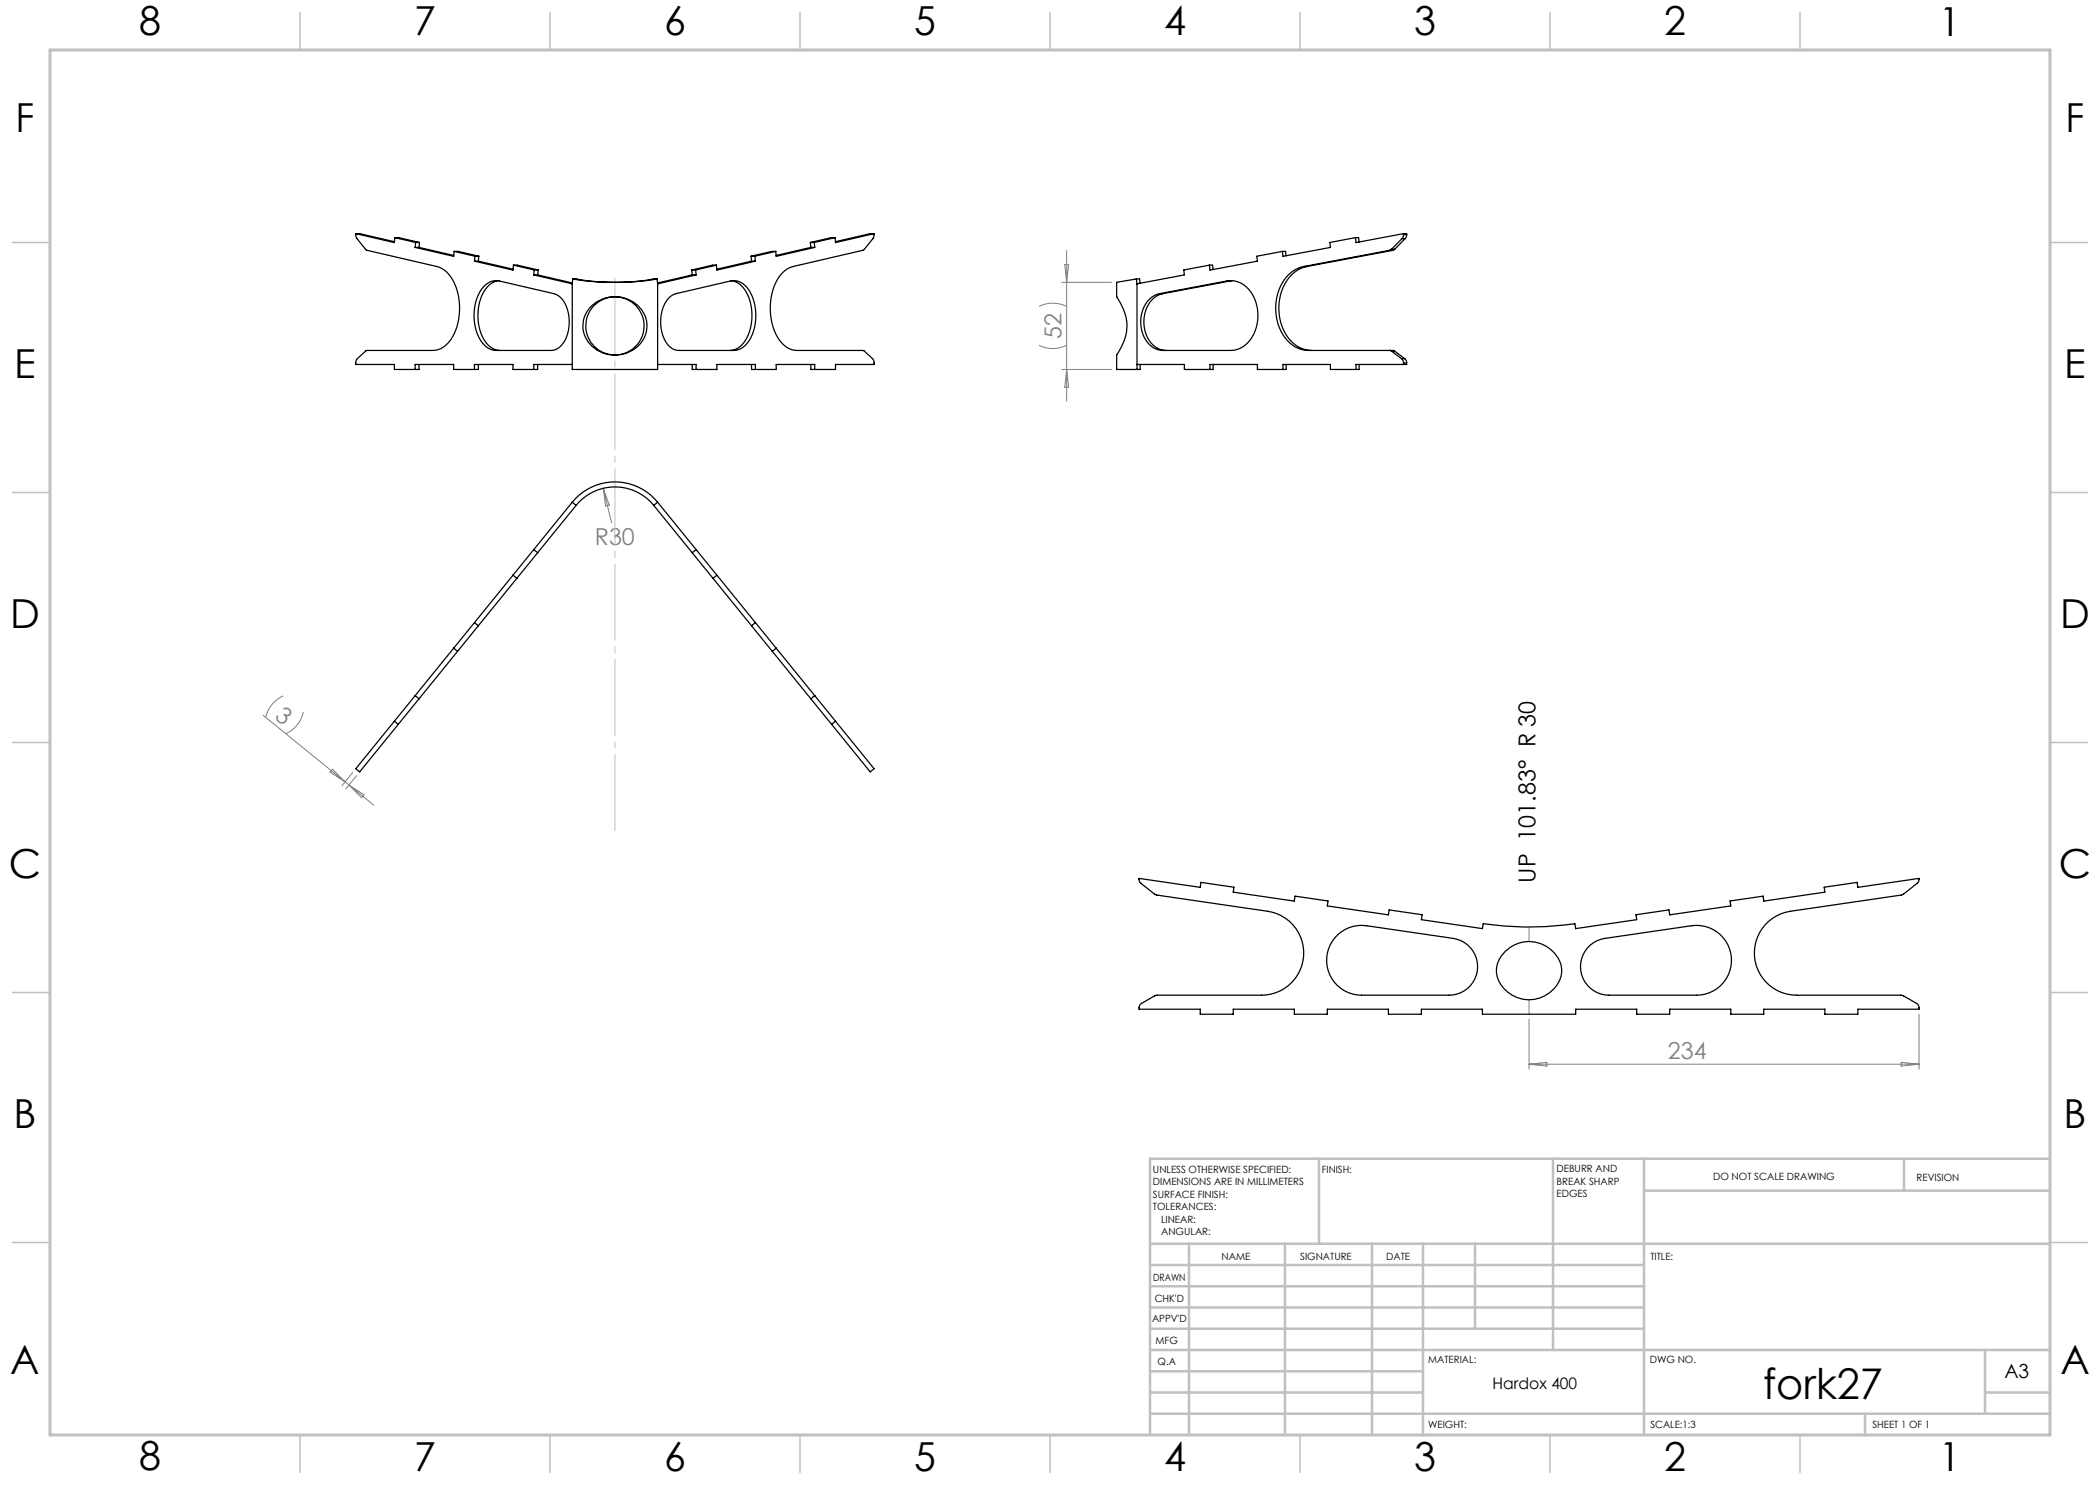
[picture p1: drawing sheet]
<svg xmlns="http://www.w3.org/2000/svg" width="420mm" height="297mm" viewBox="0 0 420 297" stroke-linecap="round" stroke-linejoin="round" font-family="sans-serif">
<g fill="none" stroke="#808080" stroke-width=".2">
<path d="M212.3 56.5h10M212.9 52.9h.8l-.4 3.6zM213.3 50.1v30.1M207.8 69.1a6.2 6.2 0 0 0 5.5 0M207.8 61.3a6.2 6.2 0 0 1 5.5 0M212.3 73.9h10M213.3 73.9l.4 3.5h-.8zM120.7 97.7l1.6 6.9M120.7 97.7l1.2 3.3-.8 .2zM123 107.4h.1M56.7 139.2a6.2 6.2 0 0 0-3.6 4.3M52.6 143.1l22.1 17.9"/>
<path d="M60.7 142.4a6.2 6.2 0 0 1-3.5 4.3M66.5 153.8l2.5 2.6-3-2zM69.8 157l3 2-.5 .5zM70.5 154.5l-2.1 2.7M71.3 155.2l-2.1 2.6M305.8 185.4v2.9M305.8 200v2.8M305.8 203.8v10M305.8 212.8h78M305.8 212.8l3.6-.3v.7zM380.3 212.5l3.5 .3-3.5 .4zM383.8 202.8v11"/>
</g>
<path d="M123 54.6v112.6" fill="none" stroke="#c0c0c0" stroke-width=".2" stroke-dasharray="15.2 1.3 1.3 1.3" stroke-dashoffset="-1.1"/>
<path d="M410 231.8v55.2h-187.2" fill="none" stroke="#c0c0c0" stroke-width=".2"/>
<g fill="none" stroke="#c0c0c0" stroke-width=".5">
<path d="M263.8 231.8v17M310.6 231.8v38.2M328.8 231.8v55.2M328.8 238.1h81.2M380.8 231.8v6.3M410 231.8h-180v55.2M230 248.8h180M230 257.3h98.8M230 253h98.8M237.8 248.8v38.2M257 248.8v38.2M274.4 248.8v38.2"/>
<path d="M284.6 248.8v38.2M295 248.8v17M230 265.8h98.8M230 261.5h98.8M230 278.5h54.6M230 274.3h54.6M230 270h180M397 278.5h13M397 270v12.8M230 282.8h180M373 282.8v4.2"/>
</g>
<g fill="none" stroke="#c0c0c0" stroke-width=".3">
<path d="M60 2.5v7.5M110 2.5v7.5M160 2.5v7.5M210 2.5v7.5M260 2.5v7.5M310 2.5v7.5M360 2.5v7.5M2.5 48.5h7.5M410 48.5h7.5M2.5 98.5h7.5M410 98.5h7.5M2.5 148.5h7.5"/>
<path d="M410 148.5h7.5M2.5 198.5h7.5M410 198.5h7.5M2.5 248.5h7.5M410 248.5h7.5M60 287v7.5M110 287v7.5M160 287v7.5M210 287v7.5M260 287v7.5M310 287v7.5M360 287v7.5"/>
</g>
<path d="M10 10h400v277h-400z" fill="none" stroke="#c0c0c0" stroke-width=".6"/>
<g fill="none" stroke="#000" stroke-width=".25">
<path d="M71.2 46.7l.1 .9 2 2.4 14.1 3.3a6.4 6.4 0 0 1 4 4.9 11.7 11.7 0 0 1-1.8 10.4 4.1 4.1 0 0 1-3 1.5h-13.3l-1.9 1.7-.2 .8v.3h7.7v1h4.9v-1M71.2 46.7l7.7 1.8 .1-1M71.2 46.7h.7l7 1.6M79 47.5l4.1 1M79 47.5h.7l4.2 1M83 49.5l7.7 1.8 .1-1M83 49.5h.8M83.1 48.5l-.1 1M83.1 48.5h.8M83.8 49.5l7 1.6M83.9 48.5l-.1 1M90.8 50.3l4.2 .9"/>
<path d="M90.8 50.3h.8l4.2 .9M94.9 52.2l7.7 1.8 .1-1M94.9 52.2h.8M95 51.2l-.1 1M95 51.2h.8M95.7 52.2l6.9 1.6M95.8 51.2l-.1 1M97.1 57a3.1 3.1 0 0 1 2.7-.8l11 2.5a5 5 0 0 1 3 4.7 6.9 6.9 0 0 1-2.2 6.3l-1.4 .4h-11a4.7 4.7 0 0 1-3.9-3.8 9.4 9.4 0 0 1 1.8-9.3zM99.6 56.2a5.2 5.2 0 0 0-3.7 4.2 9.5 9.5 0 0 0 1.8 8.7 3.4 3.4 0 0 0 2.3 1M102.7 53l4.1 1M102.7 53h.8l4.1 1M106.8 55l7.6 1.8"/>
<path d="M106.8 55h.7M106.8 54v1M106.8 54h.8M107.5 55l7 1.6M107.6 54l-.1 1M114.4 56.8v17.1h17.1v-17.1M114.4 56.8h.1M114.6 55.8a53.1 53.1 0 0 0 16.8 0M114.6 55.8h.7a43.9 43.9 0 0 0 15.4 0h.7M114.6 55.8l-.2 1M131.4 55.8l.1 1M131.5 56.8h.1"/>
<path d="M133.9 59.4l1.3-.7 10.9-2.5a3.9 3.9 0 0 1 4.2 2.8 9.7 9.7 0 0 1-1.2 10.1 3.4 3.4 0 0 1-2.3 1h-11.1a3.8 3.8 0 0 1-3.2-3.3 7.7 7.7 0 0 1 1.4-7.4zM138.4 54h.7M138.4 54v1M138.4 55h.8M138.4 55l-6.9 1.6M139.1 54l.1 1M139.2 55l-7.7 1.8M143.3 53l-4.2 1M143.3 53h-.8l-4.1 1M146.4 56.2a5.2 5.2 0 0 1 3.6 4.2 9.5 9.5 0 0 1-1.7 8.7 3.4 3.4 0 0 1-2.3 1M150.2 51.2h.8M150.2 51.2l.1 1"/>
<path d="M150.3 52.2l-6.9 1.6M150.3 52.2h.8M151 51.2l.1 1M151.1 52.2l-7.7 1.8-.1-1M155.1 50.3l-4.1 .9M155.1 50.3h-.7l-4.2 .9M162.1 48.5h.8M162.1 48.5l.1 1M162.2 49.5h.7M162.2 49.5l-7 1.6M162.9 48.5v1M162.9 49.5l-7.7 1.8-.1-1"/>
<path d="M167 47.5l-4.1 1M167 47.5h-.8l-4.1 1M174.8 46.7l-.2 .9-1.9 2.4-14.1 3.3a6.4 6.4 0 0 0-4.1 4.9 11.7 11.7 0 0 0 1.9 10.4 4.1 4.1 0 0 0 3 1.5h13.2l2 1.7 .2 .8v.3h-7.7v1h-4.9v-1M174.8 46.7l-7.7 1.8-.1-1M174.8 46.7h-.8l-6.9 1.6M227.3 55.8l-4 .7v2.8a9.2 9.2 0 0 1 .3 11.3l-.3 .4v2.9h4.1M227.3 55.8h.6l.1 .9M227.3 55.8l.1 1M227.4 56.8h.1M227.4 56.8v17.1M231.9 58.7h.7M232.6 58.7a5.6 5.6 0 0 0-3.8 6.1 5.1 5.1 0 0 0 4.4 5.3"/>
<path d="M241.9 53h.6l.1 .9M241.9 53l-5.1 1 .1 1-9.5 1.8M245.4 56.2a5.4 5.4 0 0 1 5.8 4.2 7.9 7.9 0 0 1-2.7 9 4.4 4.4 0 0 1-2.3 .7h-13.6a5.1 5.1 0 0 1-4.4-5.3 5.6 5.6 0 0 1 3.7-6.1M245.4 56.2l-13.5 2.5M245.4 56.2h.6M246 56.2l-13.4 2.5M246.5 56.1l-.5 .1M256.5 50.3h.6l.1 .9M256.5 50.3l-5.1 .9 .1 1-9.5 1.8-.1-1M260.7 53.3a7.5 7.5 0 0 0-5.4 6.5 9.2 9.2 0 0 0 3.8 9.6 5.3 5.3 0 0 0 2.6 .7h16.8l.4 .1M260.7 53.3h.7M261.4 53.3a7.5 7.5 0 0 0-5.5 6.5 9.2 9.2 0 0 0 3.9 9.6 5.3 5.3 0 0 0 2.5 .7"/>
<path d="M271.1 47.5h.6l.1 .9M271.1 47.5l-5.1 1 .1 1-9.5 1.8-.1-1M277.9 50.1l-17.2 3.2M277.9 50.1h.7M278.3 49.9l-.4 .2M278.3 49.9h.6M278.6 50.1l-17.2 3.2M278.9 49.9l-.3 .2M280.4 47.7h.6M280.4 47.7l-2.1 2.2M280.7 46.9l-.3 .8M280.7 46.7h.6v.2"/>
<path d="M280.7 46.9h.6M280.7 46.7v.2M280.7 46.7l-9.5 1.8-.1-1M281 47.7l-2.1 2.2M281.3 46.9l-.3 .8M95.7 72.9v1h-5v-1h-7.7v1M107.5 72.9v1h-4.9v-1h-7.7v1M114.4 72.9h-7.6v1M118.5 61.1a6.6 6.6 0 0 1 10.8 2.9 6 6 0 0 1-6.3 7 5.9 5.9 0 0 1-6.1-7.6 5.8 5.8 0 0 1 1.6-2.3zM131.5 72.9h7.7v1M138.4 72.9v1h5v-1h7.7v1M150.3 72.9v1h4.9v-1h7.7v1"/>
<path d="M227.4 72.9h9.5v1h5.7v-1M228 72.9v1h-.6M257.2 72.9v1h-5.7v-1h-9.5v1M271.8 72.9v1h-5.7v-1h-9.5v1M277.9 70.1l.4 .1M278.3 70.2l2 1.5M278.3 70.2h.6M278.9 70.2l2 1.5M280.3 71.7l.3 .4 .1 .5M280.3 71.7h.6M280.7 72.6v.3M280.7 72.6h.6"/>
<path d="M280.9 71.7l.3 .4 .1 .5M281.3 72.6v.3h-10.1v1M102.6 115l.8 .7M106.8 109.9l.7 .6M114.4 100.4a11 11 0 0 1 17.1 0M114.4 100.4l-23.7 29.2M114.4 100.4l.8 .7M115.2 101.1a10 10 0 0 1 15.5 0M115.2 101.1l-23.7 29.2M130.7 101.1l35.6 43.8M131.5 100.4l35.6 43.8M131.5 100.4l-.8 .7"/>
<path d="M139.2 109.9l-.8 .6M143.4 115l-.8 .7M83 139.1l.8 .7M90.7 129.6l-19.5 24.1 .7 .7 19.6-24.1M90.7 129.6l.8 .7M94.9 124.5l.8 .7M151.1 124.5l-.8 .7M155.2 129.6l-.7 .7M162.9 139.1l-.7 .7M78.9 144.2l.7 .7M167.1 144.2l-.8 .7M167.1 144.2l7.7 9.5-.8 .7-7.7-9.5"/>
<path d="M267.6 186.9a7 7 0 0 1 5.7-1.8l17.3 2.6a5.7 5.7 0 0 1 4.9 6 5.7 5.7 0 0 1-5.7 5.3h-17.5a7 7 0 0 1-6.5-4.4 7 7 0 0 1 1.8-7.7zM296.5 185.7l-12.2-1.8 .1-1-6.6-.9-.1 1-12.2-1.8 .1-1-6.6-1-.1 1-12.3-1.8 .2-1-6.6-.9-.2 1-12.2-1.8 .1 .5 .2 .4 3.1 2.4 22.3 3.3a8.4 8.4 0 0 1 7.2 8.9 8.4 8.4 0 0 1-8.4 7.8h-21l-3.1 1.7a1.12 1.12 0 0 0-.4 1.1h12.2v1h6.6v-1h12.3v1h6.6v-1h12.2v1h6.6v-1h12.2v1h18.6v-1h12.2v1h6.6v-1h12.3v1h6.6v-1h12.2v1h6.6v-1h12.2a1.11 1.11 0 0 0-.5-1.1l-3-1.7h-21a8.4 8.4 0 0 1-8.4-7.8 8.4 8.4 0 0 1 7.2-8.9l22.3-3.3 3.1-2.4 .2-.4 .1-.5-12.2 1.8-.2-1-6.6 .9 .2 1-12.2 1.8-.2-1-6.6 1 .2 1-12.3 1.8-.1-1-6.6 .9 .1 1-12.2 1.8M296.5 185.7h.1M296.5 185.7l.1-1a62.8 62.8 0 0 0 18.4 0l.1 1M301.1 190.2a6.7 6.7 0 0 1 11.2 3.6 6.4 6.4 0 0 1-7.7 6 6.3 6.3 0 0 1-5.3-6.2 5.6 5.6 0 0 1 1.8-3.4zM315.1 185.7h.1M318.1 189a5.7 5.7 0 0 1 2.9-1.3l17.3-2.6a7 7 0 0 1 8 6.5 7 7 0 0 1-7 7.4h-17.5a5.7 5.7 0 0 1-5.3-3.7 5.7 5.7 0 0 1 1.6-6.3z"/>
<circle cx="123" cy="65.2" r="5.8"/>
</g>
<text font-size="8.5" x="352.7" y="279.7">fork27</text>
<g font-size="8">
<text x="27.8" y="7">8</text>
<text x="82.8" y="7.1">7</text>
<text x="132.8" y="7.1">6</text>
<text x="182.8" y="7.1">5</text>
<text x="232.8" y="7.1">4</text>
<text x="282.8" y="7.1">3</text>
<text x="332.8" y="7.1">2</text>
<text x="387.8" y="7.1">1</text>
<text x="3.1" y="26.4">F</text>
<text x="413.1" y="26.3">F</text>
<text x="2.9" y="75.6">E</text>
<text x="412.9" y="75.6">E</text>
<text x="2" y="125.6">D</text>
<text x="412" y="125.6">D</text>
<text x="1.8" y="175.6">C</text>
<text x="411.8" y="175.6">C</text>
<text x="2.7" y="225.6">B</text>
<text x="412.7" y="225.6">B</text>
<text x="2.1" y="274.9">A</text>
<text x="412.1" y="274.8">A</text>
<text x="27.8" y="294">8</text>
<text x="82.8" y="294.1">7</text>
<text x="132.8" y="294.1">6</text>
<text x="182.8" y="294.1">5</text>
<text x="232.8" y="294.1">4</text>
<text x="282.8" y="294.1">3</text>
<text x="332.8" y="294.1">2</text>
<text x="387.8" y="294.1">1</text>
</g>
<g font-size="4.7" fill="#808080">
<text x="212.3" y="67.8" transform="rotate(-90 212.3 67.8)">52</text>
<text x="119" y="109.1">R30</text>
<text x="54.8" y="143.5" transform="rotate(39 54.8 143.5)">3</text>
<text x="333.6" y="211.8">234</text>
</g>
<text font-size="4.7" x="307.1" y="176.5" transform="rotate(-90 307.1 176.5)">UP 101.83° R 30</text>
<text font-size="3.9" x="400.9" y="275.5">A3</text>
<text font-size="3.2" x="298.5" y="277.9">Hardox 400</text>
<g font-size="2">
<text x="230.6" y="234.6">UNLESS OTHERWISE SPECIFIED:</text>
<text x="230.6" y="237.1">DIMENSIONS ARE IN MILLIMETERS</text>
<text x="230.6" y="239.6">SURFACE FINISH:</text>
<text x="264.4" y="234.6">FINISH:</text>
<text x="311.3" y="234.5">DEBURR AND</text>
<text x="311.3" y="237">BREAK SHARP</text>
<text x="311.3" y="239.5">EDGES</text>
<text x="342.6" y="236">DO NOT SCALE DRAWING</text>
<text x="383.3" y="236.2">REVISION</text>
<text x="230.6" y="242.1">TOLERANCES:</text>
<text x="232.2" y="244.6">LINEAR:</text>
<text x="232.2" y="247.1">ANGULAR:</text>
<text x="244.3" y="252">NAME</text>
<text x="260" y="251.9">SIGNATURE</text>
<text x="277.2" y="251.9">DATE</text>
<text x="330.1" y="251.9">TITLE:</text>
<text x="230.6" y="256.1">DRAWN</text>
<text x="230.9" y="260.3">CHK'D</text>
<text x="230.4" y="264.4">APPV'D</text>
<text x="231.1" y="268.8">MFG</text>
<text x="231.5" y="273">Q.A</text>
<text x="285.6" y="272.5">MATERIAL:</text>
<text x="330" y="272.5">DWG NO.</text>
<text x="285.6" y="285.5">WEIGHT:</text>
<text x="330.1" y="285.6">SCALE:1:3</text>
<text x="374.5" y="285.6">SHEET 1 OF 1</text>
</g>
</svg>
